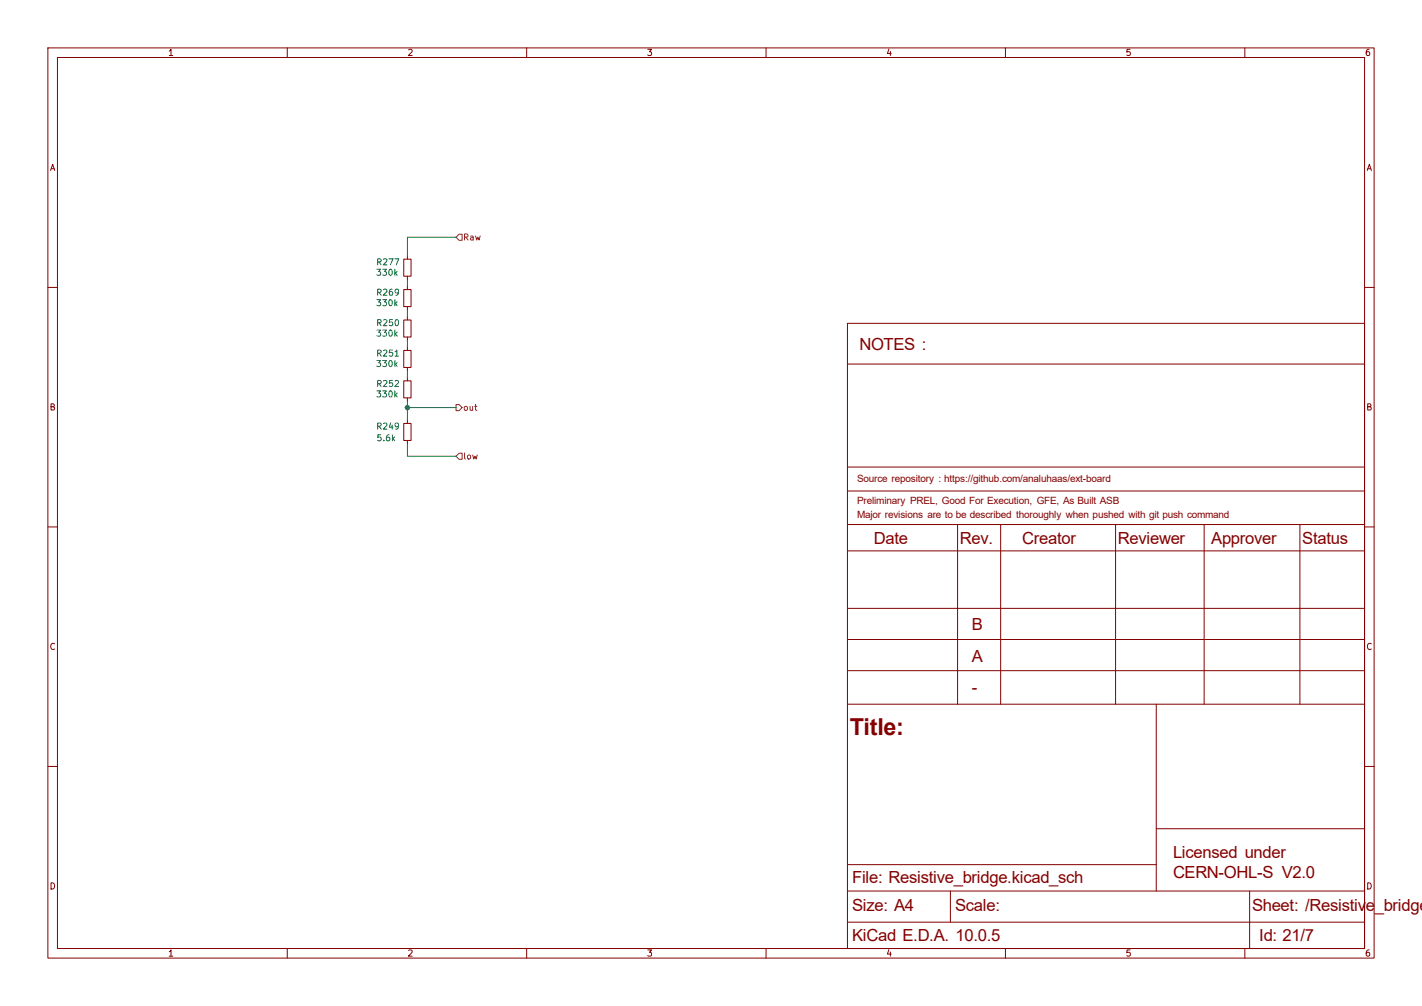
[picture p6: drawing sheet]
<svg xmlns="http://www.w3.org/2000/svg" width="297mm" height="210mm" viewBox="0 0 297 210" stroke-linecap="round" stroke-linejoin="round" font-family="sans-serif">
<g fill="none" stroke="#840000" stroke-width=".21">
<path d="M10 10h277v190h-277zM12 12h273v186h-273zM60 10v2M110 10v2M160 10v2M210 10v2M260 10v2M84.3 54.1h1.6v3.6h-1.6zM85.1 53.3v.8M85.1 57.7v.7M85.1 59.7v.8M10 60h2"/>
<path d="M84.3 79.5h1.6v3.6h-1.6zM84.3 66.8h1.6v3.6h-1.6zM84.3 73.2h1.6v3.5h-1.6zM84.3 60.5h1.6v3.5h-1.6zM85.1 64v.8M85.1 66v.8M85.1 70.4v.7M85.1 72.4v.8M85.1 76.7v.8M85.1 78.7v.8M177 67.5h108v130.5h-108zM177 76h108"/>
<path d="M285 60h2M84.3 88.4h1.6v3.5h-1.6zM85.1 83.1v.7M85.1 87.6v.8M85.1 91.9v.8M177 97.5h108M10 110h2M177 109.5h108M177 115h108M177 102.5h108M200 109.5v37.5M209 109.5v37.5"/>
<path d="M233 109.5v37.5M251.5 109.5v37.5M271.5 109.5v37.5M285 110h2M177 127h108M177 133.5h108M177 147h108M177 140h108M241.5 147v39M10 160h2M241.5 173h43.5M285 160h2"/>
<path d="M60 198v2M110 198v2M160 198v2M177 180.5h64.5M177 192.5h108M177 186h108M198.5 186v6.5M210 198v2M260 198v2M261 186v12"/>
</g>
<path d="M95.9 48.9h.6v1.3h-.6l-.7-.7zM95.2 84.5h.7l.6 .6-.6 .6h-.7zM95.9 94.6h.6v1.3h-.6l-.7-.6z" fill="none" stroke="#725600" stroke-width=".21"/>
<path d="M85.1 58.4v1.3M95.2 49.5h-10.1v3.8M85.1 64.8v1.2M85.1 71.1v1.3M85.1 77.5v1.2M85.1 83.8v3.8M85.1 92.7v2.6h10.1M85.1 85.1h10.1" fill="none" stroke="#009600" stroke-width=".21"/>
<circle cx="85.1" cy="85.1" r=".46" fill="#009600" stroke="#009600" stroke-width=".21"/>
<text font-size="4.9" fill="#840000" x="177.5" y="153.4">Title:</text>
<g font-size="3.5" fill="#840000">
<text x="179.5" y="73.1">NOTES :</text>
<text x="182.5" y="113.6">Date</text>
<text x="200.5" y="113.6">Rev.</text>
<text x="213.5" y="113.6">Creator</text>
<text x="233.5" y="113.6">Reviewer</text>
<text x="253" y="113.6">Approver</text>
<text x="272" y="113.6">Status</text>
<text x="203" y="131.6">B</text>
<text x="203" y="138.1">A</text>
<text x="203" y="144.6">-</text>
<text x="245" y="179">Licensed under</text>
<text x="178" y="184.3">File: Resistive_bridge.kicad_sch</text>
<text x="245" y="183.2">CERN-OHL-S V2.0</text>
<text x="178" y="190.2">Size: A4</text>
<text x="199.5" y="190.1">Scale:</text>
<text x="261.5" y="190.1">Sheet: /Resistive_bridge</text>
<text x="178" y="196.5">KiCad E.D.A. 10.0.5</text>
<text x="263" y="196.5">Id: 21/7</text>
</g>
<g font-size="2.1" fill="#840000">
<text x="179" y="100.7">Source repository : https://github.com/analuhaas/ext-board</text>
<text x="179" y="105.2">Preliminary PREL, Good For Execution, GFE, As Built ASB</text>
<text x="179" y="108.2">Major revisions are to be described thoroughly when pushed with git push command</text>
</g>
<g font-size="1.3" fill="#840000">
<text x="35" y="12">1</text>
<text x="85" y="12">2</text>
<text x="135" y="12">3</text>
<text x="185" y="12">4</text>
<text x="235" y="12">5</text>
<text x="285" y="12">6</text>
<text x="10.3" y="36">A</text>
<text x="285.3" y="36">A</text>
<text x="10.2" y="86">B</text>
<text x="285.2" y="86">B</text>
<text x="10.2" y="136">C</text>
<text x="285.2" y="136">C</text>
<text x="10.2" y="186">D</text>
<text x="285.2" y="186">D</text>
<text x="35" y="200">1</text>
<text x="85" y="200">2</text>
<text x="135" y="200">3</text>
<text x="185" y="200">4</text>
<text x="235" y="200">5</text>
<text x="285" y="200">6</text>
</g>
<g font-size="1.3" fill="#725600">
<text x="96.6" y="50.5">Raw</text>
<text x="96.6" y="86.1">out</text>
<text x="96.6" y="96.2">low</text>
</g>
<g font-size="1.3" fill="#006464">
<text x="78.4" y="57.9">330k</text>
<text x="78.5" y="55.7">R277</text>
<text x="78.4" y="64.2">330k</text>
<text x="78.5" y="62">R269</text>
<text x="78.4" y="70.6">330k</text>
<text x="78.5" y="68.4">R250</text>
<text x="78.4" y="76.9">330k</text>
<text x="78.5" y="74.7">R251</text>
<text x="78.4" y="83.3">330k</text>
<text x="78.5" y="81.1">R252</text>
<text x="78.5" y="90">R249</text>
<text x="78.5" y="92.4">5.6k</text>
</g>
</svg>
